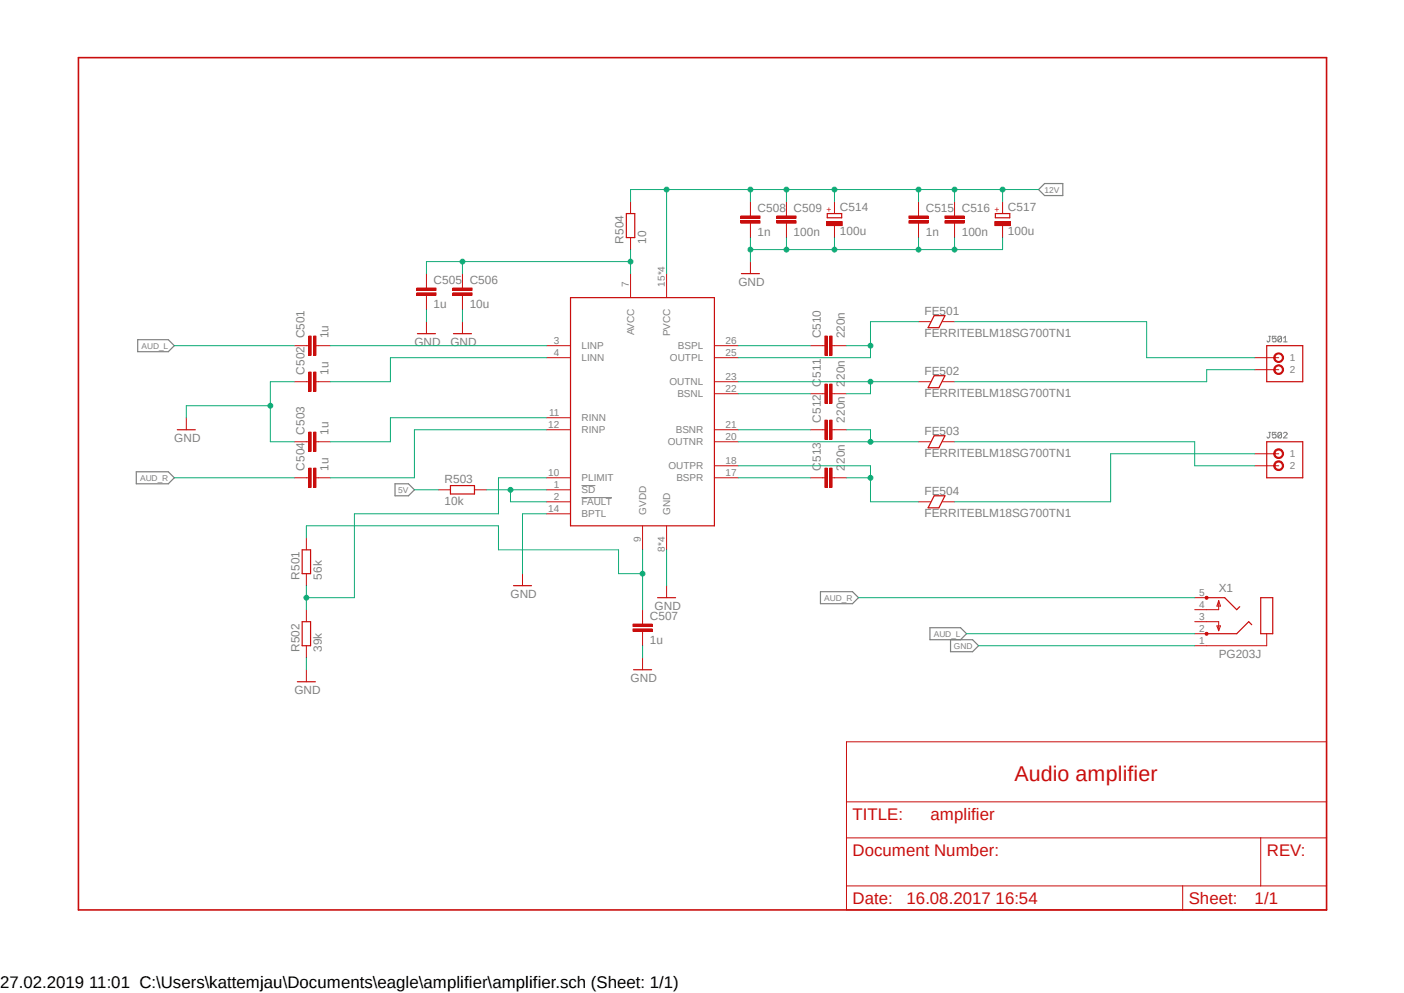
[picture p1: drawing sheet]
<?xml version="1.0" encoding="utf-8"?>
<!DOCTYPE eagle SYSTEM "eagle.dtd">
<eagle version="8.2.2">
<drawing>
<settings>
<setting alwaysvectorfont="no"/>
<setting verticaltext="up"/>
</settings>
<grid distance="0.1" unitdist="inch" unit="inch" style="lines" multiple="1" display="no" altdistance="0.01" altunitdist="inch" altunit="inch"/>
<schematic xreflabel="%F%N/%S.%C%R" xrefpart="/%S.%C%R">
<libraries>
<library name="Lib1">
<symbols>
<symbol name="DINA4_L">
<frame x1="0" y1="0" x2="264.16" y2="180.34" columns="4" rows="4" layer="94" border-left="no" border-top="no" border-right="no" border-bottom="no"/>
</symbol>
<symbol name="DOCFIELD">
<wire x1="0" y1="0" x2="71.12" y2="0" width="0.1016" layer="94"/>
<wire x1="101.6" y1="15.24" x2="87.63" y2="15.24" width="0.1016" layer="94"/>
<wire x1="0" y1="0" x2="0" y2="5.08" width="0.1016" layer="94"/>
<wire x1="0" y1="5.08" x2="71.12" y2="5.08" width="0.1016" layer="94"/>
<wire x1="0" y1="5.08" x2="0" y2="15.24" width="0.1016" layer="94"/>
<wire x1="101.6" y1="15.24" x2="101.6" y2="5.08" width="0.1016" layer="94"/>
<wire x1="71.12" y1="5.08" x2="71.12" y2="0" width="0.1016" layer="94"/>
<wire x1="71.12" y1="5.08" x2="87.63" y2="5.08" width="0.1016" layer="94"/>
<wire x1="71.12" y1="0" x2="101.6" y2="0" width="0.1016" layer="94"/>
<wire x1="87.63" y1="15.24" x2="87.63" y2="5.08" width="0.1016" layer="94"/>
<wire x1="87.63" y1="15.24" x2="0" y2="15.24" width="0.1016" layer="94"/>
<wire x1="87.63" y1="5.08" x2="101.6" y2="5.08" width="0.1016" layer="94"/>
<wire x1="101.6" y1="5.08" x2="101.6" y2="0" width="0.1016" layer="94"/>
<wire x1="0" y1="15.24" x2="0" y2="22.86" width="0.1016" layer="94"/>
<wire x1="101.6" y1="35.56" x2="0" y2="35.56" width="0.1016" layer="94"/>
<wire x1="101.6" y1="35.56" x2="101.6" y2="22.86" width="0.1016" layer="94"/>
<wire x1="0" y1="22.86" x2="101.6" y2="22.86" width="0.1016" layer="94"/>
<wire x1="0" y1="22.86" x2="0" y2="35.56" width="0.1016" layer="94"/>
<wire x1="101.6" y1="22.86" x2="101.6" y2="15.24" width="0.1016" layer="94"/>
<text x="1.27" y="1.27" size="2.54" layer="94">Date:</text>
<text x="12.7" y="1.27" size="2.54" layer="94">&gt;LAST_DATE_TIME</text>
<text x="72.39" y="1.27" size="2.54" layer="94">Sheet:</text>
<text x="86.36" y="1.27" size="2.54" layer="94">&gt;SHEET</text>
<text x="88.9" y="11.43" size="2.54" layer="94">REV:</text>
<text x="1.27" y="19.05" size="2.54" layer="94">TITLE:</text>
<text x="1.27" y="11.43" size="2.54" layer="94">Document Number:</text>
<text x="17.78" y="19.05" size="2.54" layer="94">&gt;DRAWING_NAME</text>
</symbol>
<symbol name="CONNECTOR-2">
<pin name="1" x="-7.62" y="2.54" visible="pin" length="middle"/>
<pin name="2" x="-7.62" y="0" visible="pin" length="middle"/>
<text x="-5.08" y="5.842" size="1.27" layer="95" font="vector">&gt;NAME</text>
<wire x1="-5.08" y1="5.08" x2="2.54" y2="5.08" width="0.254" layer="94"/>
<wire x1="2.54" y1="5.08" x2="2.54" y2="-2.54" width="0.254" layer="94"/>
<wire x1="2.54" y1="-2.54" x2="-5.08" y2="-2.54" width="0.254" layer="94"/>
<wire x1="-5.08" y1="-2.54" x2="-5.08" y2="5.08" width="0.254" layer="94"/>
<circle x="-2.54" y="2.54" radius="0.915809375" width="0.254" layer="94"/>
<circle x="-2.54" y="0" radius="0.915809375" width="0.254" layer="94"/>
</symbol>
<symbol name="GND">
<wire x1="-1.905" y1="0" x2="1.905" y2="0" width="0.254" layer="94"/>
<text x="-2.54" y="-2.54" size="1.778" layer="96">&gt;VALUE</text>
<pin name="GND" x="0" y="2.54" visible="off" length="short" direction="sup" rot="R270"/>
</symbol>
<symbol name="C-EU">
<rectangle x1="-2.032" y1="-2.032" x2="2.032" y2="-1.524" layer="94"/>
<rectangle x1="-2.032" y1="-1.016" x2="2.032" y2="-0.508" layer="94"/>
<wire x1="0" y1="0" x2="0" y2="-0.508" width="0.1524" layer="94"/>
<wire x1="0" y1="-2.54" x2="0" y2="-2.032" width="0.1524" layer="94"/>
<pin name="1" x="0" y="2.54" visible="off" length="short" direction="pas" swaplevel="1" rot="R270"/>
<pin name="2" x="0" y="-5.08" visible="off" length="short" direction="pas" swaplevel="1" rot="R90"/>
<text x="1.524" y="0.381" size="1.778" layer="95">&gt;NAME</text>
<text x="1.524" y="-4.699" size="1.778" layer="96">&gt;VALUE</text>
</symbol>
<symbol name="R-EU-1">
<wire x1="-2.54" y1="-0.889" x2="2.54" y2="-0.889" width="0.254" layer="94"/>
<wire x1="2.54" y1="0.889" x2="-2.54" y2="0.889" width="0.254" layer="94"/>
<wire x1="2.54" y1="-0.889" x2="2.54" y2="0.889" width="0.254" layer="94"/>
<wire x1="-2.54" y1="-0.889" x2="-2.54" y2="0.889" width="0.254" layer="94"/>
<pin name="1" x="-5.08" y="0" visible="off" length="short" direction="pas" swaplevel="1"/>
<pin name="2" x="5.08" y="0" visible="off" length="short" direction="pas" swaplevel="1" rot="R180"/>
<text x="-3.81" y="1.4986" size="1.778" layer="95">&gt;NAME</text>
<text x="-3.81" y="-3.302" size="1.778" layer="96">&gt;VALUE</text>
</symbol>
<symbol name="CPOL">
<wire x1="-1.524" y1="-0.889" x2="1.524" y2="-0.889" width="0.254" layer="94"/>
<wire x1="1.524" y1="-0.889" x2="1.524" y2="0" width="0.254" layer="94"/>
<wire x1="-1.524" y1="0" x2="-1.524" y2="-0.889" width="0.254" layer="94"/>
<wire x1="-1.524" y1="0" x2="1.524" y2="0" width="0.254" layer="94"/>
<text x="1.143" y="0.4826" size="1.778" layer="95">&gt;NAME</text>
<text x="-0.5842" y="0.4064" size="1.27" layer="94" rot="R90">+</text>
<text x="1.143" y="-4.5974" size="1.778" layer="96">&gt;VALUE</text>
<rectangle x1="-1.651" y1="-2.54" x2="1.651" y2="-1.651" layer="94"/>
<pin name="-" x="0" y="-5.08" visible="off" length="short" direction="pas" rot="R90"/>
<pin name="+" x="0" y="2.54" visible="off" length="short" direction="pas" rot="R270"/>
</symbol>
<symbol name="FERRITE">
<wire x1="-3.048" y1="-1.27" x2="-0.762" y2="-1.27" width="0.254" layer="94"/>
<wire x1="0.508" y1="1.27" x2="-1.778" y2="1.27" width="0.254" layer="94"/>
<wire x1="-0.762" y1="-1.27" x2="0.508" y2="1.27" width="0.254" layer="94"/>
<wire x1="-3.048" y1="-1.27" x2="-1.778" y2="1.27" width="0.254" layer="94"/>
<pin name="1" x="-5.08" y="0" visible="off" length="short" direction="pas" swaplevel="1"/>
<pin name="2" x="2.54" y="0" visible="off" length="short" direction="pas" swaplevel="1" rot="R180"/>
<text x="-3.81" y="1.4986" size="1.778" layer="95">&gt;NAME</text>
<text x="-3.81" y="-3.302" size="1.778" layer="96">&gt;VALUE</text>
</symbol>
</symbols>
<devicesets>
<deviceset name="DINA4_L" prefix="FRAME" uservalue="yes">
<gates>
<gate name="G$1" symbol="DINA4_L" x="0" y="0"/>
<gate name="G$2" symbol="DOCFIELD" x="162.56" y="0" addlevel="must"/>
</gates>
<devices>
<device name="">
<technologies>
<technology name=""/>
</technologies>
</device>
</devices>
</deviceset>
<deviceset name="CONNECTOR-2" prefix="J">
<gates>
<gate name="G$1" symbol="CONNECTOR-2" x="0" y="-1.27"/>
</gates>
<devices>
<device name="JST-XH-2" package="JST-XH-2">
<connects>
<connect gate="G$1" pin="1" pad="P1"/>
<connect gate="G$1" pin="2" pad="P2"/>
</connects>
<technologies>
<technology name="">
<attribute name="MPN" value="B2B-XH-A (LF)(SN)" constant="no"/>
</technology>
</technologies>
</device>
<device name="" package="U.FL">
<connects>
<connect gate="G$1" pin="1" pad="GND1 GND2"/>
<connect gate="G$1" pin="2" pad="SIG"/>
</connects>
<technologies>
<technology name="">
<attribute name="MPN" value="U.FL-R-SMT-1(10)" constant="no"/>
<attribute name="PROD" value="HIROSE(HRS)" constant="no"/>
</technology>
</technologies>
</device>
<device name="PJ-015AH-SMT" package="PJ-015AH-SMT-TR">
<connects>
<connect gate="G$1" pin="1" pad="1"/>
<connect gate="G$1" pin="2" pad="2"/>
</connects>
<technologies>
<technology name=""/>
</technologies>
</device>
</devices>
</deviceset>
<deviceset name="GND" prefix="GND">
<gates>
<gate name="1" symbol="GND" x="0" y="0"/>
</gates>
<devices>
<device name="">
<technologies>
<technology name=""/>
</technologies>
</device>
</devices>
</deviceset>
<deviceset name="C" prefix="C" uservalue="yes">
<gates>
<gate name="G$1" symbol="C-EU" x="0" y="2.54"/>
</gates>
<devices>
<device name="1206" package="C1206">
<connects>
<connect gate="G$1" pin="1" pad="1"/>
<connect gate="G$1" pin="2" pad="2"/>
</connects>
<technologies>
<technology name=""/>
</technologies>
</device>
<device name="0603" package="C0603">
<connects>
<connect gate="G$1" pin="1" pad="1"/>
<connect gate="G$1" pin="2" pad="2"/>
</connects>
<technologies>
<technology name=""/>
</technologies>
</device>
<device name="0805" package="C0805">
<connects>
<connect gate="G$1" pin="1" pad="1"/>
<connect gate="G$1" pin="2" pad="2"/>
</connects>
<technologies>
<technology name=""/>
</technologies>
</device>
<device name="1210" package="C1210">
<connects>
<connect gate="G$1" pin="1" pad="1"/>
<connect gate="G$1" pin="2" pad="2"/>
</connects>
<technologies>
<technology name=""/>
</technologies>
</device>
</devices>
</deviceset>
<deviceset name="R" prefix="R" uservalue="yes">
<gates>
<gate name="A" symbol="R-EU-1" x="0" y="0"/>
</gates>
<devices>
<device name="" package="R1206">
<connects>
<connect gate="A" pin="1" pad="1"/>
<connect gate="A" pin="2" pad="2"/>
</connects>
<technologies>
<technology name=""/>
</technologies>
</device>
<device name="0603" package="R0603">
<connects>
<connect gate="A" pin="1" pad="1"/>
<connect gate="A" pin="2" pad="2"/>
</connects>
<technologies>
<technology name=""/>
</technologies>
</device>
<device name="2512" package="R2512">
<connects>
<connect gate="A" pin="1" pad="1"/>
<connect gate="A" pin="2" pad="2"/>
</connects>
<technologies>
<technology name=""/>
</technologies>
</device>
<device name="1206" package="R1206">
<connects>
<connect gate="A" pin="1" pad="1"/>
<connect gate="A" pin="2" pad="2"/>
</connects>
<technologies>
<technology name=""/>
</technologies>
</device>
<device name="0402" package="R0402">
<connects>
<connect gate="A" pin="1" pad="1"/>
<connect gate="A" pin="2" pad="2"/>
</connects>
<technologies>
<technology name=""/>
</technologies>
</device>
<device name="0201" package="R0201">
<connects>
<connect gate="A" pin="1" pad="1"/>
<connect gate="A" pin="2" pad="2"/>
</connects>
<technologies>
<technology name=""/>
</technologies>
</device>
</devices>
</deviceset>
<deviceset name="C_POL" prefix="C" uservalue="yes">
<gates>
<gate name="G$1" symbol="CPOL" x="0" y="2.54"/>
</gates>
<devices>
<device name="4.3" package="CAP4.3X6.1">
<connects>
<connect gate="G$1" pin="+" pad="1"/>
<connect gate="G$1" pin="-" pad="2"/>
</connects>
<technologies>
<technology name=""/>
</technologies>
</device>
<device name="6.6" package="CAP6.6X8">
<connects>
<connect gate="G$1" pin="+" pad="1"/>
<connect gate="G$1" pin="-" pad="2"/>
</connects>
<technologies>
<technology name=""/>
</technologies>
</device>
<device name="1206POL" package="C1206-POL">
<connects>
<connect gate="G$1" pin="+" pad="1"/>
<connect gate="G$1" pin="-" pad="2"/>
</connects>
<technologies>
<technology name=""/>
</technologies>
</device>
<device name="0603POL" package="C0603-POL">
<connects>
<connect gate="G$1" pin="+" pad="1"/>
<connect gate="G$1" pin="-" pad="2"/>
</connects>
<technologies>
<technology name=""/>
</technologies>
</device>
<device name="10" package="CAP10X12">
<connects>
<connect gate="G$1" pin="+" pad="+"/>
<connect gate="G$1" pin="-" pad="-"/>
</connects>
<technologies>
<technology name=""/>
</technologies>
</device>
<device name="E5-10" package="E5-10,5">
<connects>
<connect gate="G$1" pin="+" pad="+"/>
<connect gate="G$1" pin="-" pad="-"/>
</connects>
<technologies>
<technology name=""/>
</technologies>
</device>
<device name="E2-5" package="E2-5">
<connects>
<connect gate="G$1" pin="+" pad="+"/>
<connect gate="G$1" pin="-" pad="-"/>
</connects>
<technologies>
<technology name=""/>
</technologies>
</device>
</devices>
</deviceset>
<deviceset name="FERRITE" prefix="FE">
<gates>
<gate name="G$1" symbol="FERRITE" x="0" y="0"/>
</gates>
<devices>
<device name="BLM18SG700TN1" package="R0603">
<connects>
<connect gate="G$1" pin="1" pad="1"/>
<connect gate="G$1" pin="2" pad="2"/>
</connects>
<technologies>
<technology name="">
<attribute name="MPN" value="BLM18SG700TN1D" constant="no"/>
<attribute name="PROD" value="MURATA" constant="no"/>
</technology>
</technologies>
</device>
</devices>
</deviceset>
</devicesets>
</library>
<library name="Lib2">
<symbols>
<symbol name="TPA3136D2">
<pin name="BSPL" x="20.32" y="17.78" length="middle" direction="in" rot="R180"/>
<pin name="OUTPL" x="20.32" y="15.24" length="middle" direction="out" rot="R180"/>
<pin name="OUTNL" x="20.32" y="10.16" length="middle" direction="out" rot="R180"/>
<pin name="BSNL" x="20.32" y="7.62" length="middle" direction="in" rot="R180"/>
<pin name="BSNR" x="20.32" y="0" length="middle" direction="in" rot="R180"/>
<pin name="OUTNR" x="20.32" y="-2.54" length="middle" direction="out" rot="R180"/>
<pin name="OUTPR" x="20.32" y="-7.62" length="middle" direction="out" rot="R180"/>
<pin name="BSPR" x="20.32" y="-10.16" length="middle" direction="in" rot="R180"/>
<pin name="GND" x="5.08" y="-25.4" length="middle" direction="pwr" rot="R90"/>
<pin name="GVDD" x="0" y="-25.4" length="middle" direction="pwr" rot="R90"/>
<pin name="LINP" x="-20.32" y="17.78" length="middle" direction="in"/>
<pin name="LINN" x="-20.32" y="15.24" length="middle" direction="in"/>
<pin name="RINN" x="-20.32" y="2.54" length="middle" direction="in"/>
<pin name="RINP" x="-20.32" y="0" length="middle" direction="in"/>
<pin name="AVCC" x="-2.54" y="33.02" length="middle" direction="pwr" rot="R270"/>
<pin name="PVCC" x="5.08" y="33.02" length="middle" direction="pwr" rot="R270"/>
<pin name="!SD" x="-20.32" y="-12.7" length="middle" direction="in"/>
<pin name="!FAULT" x="-20.32" y="-15.24" length="middle" direction="out"/>
<pin name="BPTL" x="-20.32" y="-17.78" length="middle" direction="in"/>
<wire x1="-15.24" y1="27.94" x2="15.24" y2="27.94" width="0.254" layer="94"/>
<wire x1="15.24" y1="27.94" x2="15.24" y2="-20.32" width="0.254" layer="94"/>
<wire x1="15.24" y1="-20.32" x2="-15.24" y2="-20.32" width="0.254" layer="94"/>
<wire x1="-15.24" y1="-20.32" x2="-15.24" y2="27.94" width="0.254" layer="94"/>
<pin name="PLIMIT" x="-20.32" y="-10.16" length="middle"/>
</symbol>
</symbols>
<devicesets>
<deviceset name="TPA3136D2" prefix="U">
<gates>
<gate name="G$1" symbol="TPA3136D2" x="0" y="0"/>
</gates>
<devices>
<device name="" package="R-PDSO-G28">
<connects>
<connect gate="G$1" pin="!FAULT" pad="2"/>
<connect gate="G$1" pin="!SD" pad="1"/>
<connect gate="G$1" pin="AVCC" pad="7"/>
<connect gate="G$1" pin="BPTL" pad="14"/>
<connect gate="G$1" pin="BSNL" pad="22"/>
<connect gate="G$1" pin="BSNR" pad="21"/>
<connect gate="G$1" pin="BSPL" pad="26"/>
<connect gate="G$1" pin="BSPR" pad="17"/>
<connect gate="G$1" pin="GND" pad="8 19 24 POWER"/>
<connect gate="G$1" pin="GVDD" pad="9"/>
<connect gate="G$1" pin="LINN" pad="4"/>
<connect gate="G$1" pin="LINP" pad="3"/>
<connect gate="G$1" pin="OUTNL" pad="23"/>
<connect gate="G$1" pin="OUTNR" pad="20"/>
<connect gate="G$1" pin="OUTPL" pad="25"/>
<connect gate="G$1" pin="OUTPR" pad="18"/>
<connect gate="G$1" pin="PLIMIT" pad="10"/>
<connect gate="G$1" pin="PVCC" pad="15 16 27 28"/>
<connect gate="G$1" pin="RINN" pad="11"/>
<connect gate="G$1" pin="RINP" pad="12"/>
</connects>
<technologies>
<technology name=""/>
</technologies>
</device>
</devices>
</deviceset>
</devicesets>
</library>
<library name="con-hirschmann">
<symbols>
<symbol name="KS-S">
<wire x1="1.27" y1="-5.08" x2="2.54" y2="-5.08" width="0.254" layer="94"/>
<wire x1="2.54" y1="-5.08" x2="2.54" y2="-7.62" width="0.1524" layer="94"/>
<wire x1="2.54" y1="-7.62" x2="-10.16" y2="-7.62" width="0.1524" layer="94"/>
<wire x1="-0.635" y1="-3.175" x2="-1.27" y2="-2.54" width="0.254" layer="94"/>
<wire x1="-1.27" y1="-2.54" x2="-3.81" y2="-5.08" width="0.254" layer="94"/>
<wire x1="-10.16" y1="-2.54" x2="-7.62" y2="-2.54" width="0.1524" layer="94"/>
<wire x1="-7.62" y1="-2.54" x2="-7.62" y2="-4.445" width="0.1524" layer="94"/>
<wire x1="-7.62" y1="-4.445" x2="-8.001" y2="-3.429" width="0.1524" layer="94"/>
<wire x1="-8.001" y1="-3.429" x2="-7.239" y2="-3.429" width="0.1524" layer="94"/>
<wire x1="-7.239" y1="-3.429" x2="-7.62" y2="-4.445" width="0.1524" layer="94"/>
<wire x1="-10.16" y1="0" x2="-7.62" y2="0" width="0.1524" layer="94"/>
<wire x1="-7.62" y1="0" x2="-7.62" y2="1.905" width="0.1524" layer="94"/>
<wire x1="-7.62" y1="1.905" x2="-8.001" y2="0.762" width="0.1524" layer="94"/>
<wire x1="-8.001" y1="0.762" x2="-7.239" y2="0.762" width="0.1524" layer="94"/>
<wire x1="-7.239" y1="0.762" x2="-7.62" y2="1.905" width="0.1524" layer="94"/>
<wire x1="-6.35" y1="2.54" x2="-3.81" y2="0" width="0.254" layer="94"/>
<wire x1="-3.81" y1="0" x2="-3.175" y2="0.635" width="0.254" layer="94"/>
<wire x1="1.27" y1="-5.08" x2="1.27" y2="2.54" width="0.254" layer="94"/>
<wire x1="2.54" y1="-5.08" x2="3.81" y2="-5.08" width="0.254" layer="94"/>
<wire x1="1.27" y1="2.54" x2="3.81" y2="2.54" width="0.254" layer="94"/>
<wire x1="-10.16" y1="2.54" x2="-6.35" y2="2.54" width="0.254" layer="94"/>
<wire x1="-10.16" y1="-5.08" x2="-3.81" y2="-5.08" width="0.254" layer="94"/>
<wire x1="3.81" y1="-5.08" x2="3.81" y2="2.54" width="0.254" layer="94"/>
<circle x="-10.16" y="-5.08" radius="0.127" width="0.4064" layer="94"/>
<circle x="-10.16" y="2.54" radius="0.127" width="0.4064" layer="94"/>
<text x="-7.62" y="3.81" size="1.778" layer="95">&gt;NAME</text>
<text x="-7.62" y="-10.16" size="1.778" layer="96">&gt;VALUE</text>
<pin name="5" x="-12.7" y="2.54" visible="pad" length="short" direction="pas"/>
<pin name="4" x="-12.7" y="0" visible="pad" length="short" direction="pas"/>
<pin name="3" x="-12.7" y="-2.54" visible="pad" length="short" direction="pas"/>
<pin name="2" x="-12.7" y="-5.08" visible="pad" length="short" direction="pas"/>
<pin name="1" x="-12.7" y="-7.62" visible="pad" length="short" direction="pas"/>
</symbol>
</symbols>
<devicesets>
<deviceset name="PG203J" prefix="X">
<gates>
<gate name="1" symbol="KS-S" x="5.08" y="2.54"/>
</gates>
<devices>
<device name="" package="PG203J">
<connects>
<connect gate="1" pin="1" pad="1"/>
<connect gate="1" pin="2" pad="2"/>
<connect gate="1" pin="3" pad="3"/>
<connect gate="1" pin="4" pad="4"/>
<connect gate="1" pin="5" pad="5"/>
</connects>
<technologies>
<technology name="">
<attribute name="MF" value="" constant="no"/>
<attribute name="MPN" value="" constant="no"/>
<attribute name="OC_FARNELL" value="unknown" constant="no"/>
<attribute name="OC_NEWARK" value="unknown" constant="no"/>
</technology>
</technologies>
</device>
</devices>
</deviceset>
</devicesets>
</library>
</libraries>
<attributes>
</attributes>
<variantdefs>
</variantdefs>
<classes>
<class number="0" name="default" width="0" drill="0">
</class>
</classes>
<parts>
<part name="U501" library="Lib2" deviceset="TPA3136D2" device=""/>
<part name="C501" library="Lib1" deviceset="C" device="0603" value="1u"/>
<part name="C502" library="Lib1" deviceset="C" device="0603" value="1u"/>
<part name="C503" library="Lib1" deviceset="C" device="0603" value="1u"/>
<part name="C504" library="Lib1" deviceset="C" device="0603" value="1u"/>
<part name="GND501" library="Lib1" deviceset="GND" device=""/>
<part name="GND507" library="Lib1" deviceset="GND" device=""/>
<part name="C510" library="Lib1" deviceset="C" device="0603" value="220n"/>
<part name="C511" library="Lib1" deviceset="C" device="0603" value="220n"/>
<part name="C512" library="Lib1" deviceset="C" device="0603" value="220n"/>
<part name="C513" library="Lib1" deviceset="C" device="0603" value="220n"/>
<part name="FE501" library="Lib1" deviceset="FERRITE" device="BLM18SG700TN1"/>
<part name="FE502" library="Lib1" deviceset="FERRITE" device="BLM18SG700TN1"/>
<part name="FE503" library="Lib1" deviceset="FERRITE" device="BLM18SG700TN1"/>
<part name="FE504" library="Lib1" deviceset="FERRITE" device="BLM18SG700TN1"/>
<part name="J501" library="Lib1" deviceset="CONNECTOR-2" device="JST-XH-2"/>
<part name="J502" library="Lib1" deviceset="CONNECTOR-2" device="JST-XH-2"/>
<part name="C507" library="Lib1" deviceset="C" device="0603" value="1u"/>
<part name="GND506" library="Lib1" deviceset="GND" device=""/>
<part name="GND505" library="Lib1" deviceset="GND" device=""/>
<part name="R503" library="Lib1" deviceset="R" device="0603" value="10k"/>
<part name="R504" library="Lib1" deviceset="R" device="0603" value="10"/>
<part name="C508" library="Lib1" deviceset="C" device="0603" value="1n"/>
<part name="C509" library="Lib1" deviceset="C" device="0603" value="100n"/>
<part name="C514" library="Lib1" deviceset="C_POL" device="6.6" value="100u"/>
<part name="GND508" library="Lib1" deviceset="GND" device=""/>
<part name="C515" library="Lib1" deviceset="C" device="0603" value="1n"/>
<part name="C516" library="Lib1" deviceset="C" device="0603" value="100n"/>
<part name="C517" library="Lib1" deviceset="C_POL" device="6.6" value="100u"/>
<part name="R501" library="Lib1" deviceset="R" device="0603" value="56k"/>
<part name="R502" library="Lib1" deviceset="R" device="0603" value="39k"/>
<part name="GND502" library="Lib1" deviceset="GND" device=""/>
<part name="FRAME501" library="Lib1" deviceset="DINA4_L" device=""/>
<part name="C506" library="Lib1" deviceset="C" device="0603" value="10u"/>
<part name="C505" library="Lib1" deviceset="C" device="0603" value="1u"/>
<part name="GND503" library="Lib1" deviceset="GND" device=""/>
<part name="GND504" library="Lib1" deviceset="GND" device=""/>
<part name="X1" library="con-hirschmann" deviceset="PG203J" device=""/>
</parts>
<sheets>
<sheet>
<plain>
<text x="127" y="-3.175" size="3.2258" layer="94">Audio amplifier</text>
</plain>
<instances>
<instance part="U501" gate="G$1" x="48.26" y="71.12"/>
<instance part="C501" gate="G$1" x="-22.86" y="88.9" rot="R90"/>
<instance part="C502" gate="G$1" x="-22.86" y="81.28" rot="R90"/>
<instance part="C503" gate="G$1" x="-22.86" y="68.58" rot="R90"/>
<instance part="C504" gate="G$1" x="-22.86" y="60.96" rot="R90"/>
<instance part="GND501" gate="1" x="-48.26" y="71.12"/>
<instance part="GND507" gate="1" x="53.34" y="35.56"/>
<instance part="C510" gate="G$1" x="86.36" y="88.9" rot="R90"/>
<instance part="C511" gate="G$1" x="86.36" y="78.74" rot="R90"/>
<instance part="C512" gate="G$1" x="86.36" y="71.12" rot="R90"/>
<instance part="C513" gate="G$1" x="86.36" y="60.96" rot="R90"/>
<instance part="FE501" gate="G$1" x="111.76" y="93.98"/>
<instance part="FE502" gate="G$1" x="111.76" y="81.28"/>
<instance part="FE503" gate="G$1" x="111.76" y="68.58"/>
<instance part="FE504" gate="G$1" x="111.76" y="55.88"/>
<instance part="J501" gate="G$1" x="185.42" y="83.82"/>
<instance part="J502" gate="G$1" x="185.42" y="63.5"/>
<instance part="C507" gate="G$1" x="48.26" y="30.48"/>
<instance part="GND506" gate="1" x="48.26" y="20.32"/>
<instance part="GND505" gate="1" x="22.86" y="38.1"/>
<instance part="R503" gate="A" x="10.16" y="58.42"/>
<instance part="R504" gate="A" x="45.72" y="114.3" rot="R90"/>
<instance part="C508" gate="G$1" x="71.12" y="116.84"/>
<instance part="C509" gate="G$1" x="78.74" y="116.84"/>
<instance part="C514" gate="G$1" x="88.9" y="116.84"/>
<instance part="GND508" gate="1" x="71.12" y="104.14"/>
<instance part="C515" gate="G$1" x="106.68" y="116.84"/>
<instance part="C516" gate="G$1" x="114.3" y="116.84"/>
<instance part="C517" gate="G$1" x="124.46" y="116.84"/>
<instance part="R501" gate="A" x="-22.86" y="43.18" rot="R90"/>
<instance part="R502" gate="A" x="-22.86" y="27.94" rot="R90"/>
<instance part="GND502" gate="1" x="-22.86" y="17.78"/>
<instance part="FRAME501" gate="G$1" x="-71.12" y="-30.48"/>
<instance part="FRAME501" gate="G$2" x="91.44" y="-30.48"/>
<instance part="C506" gate="G$1" x="10.16" y="101.6"/>
<instance part="C505" gate="G$1" x="2.54" y="101.6"/>
<instance part="GND503" gate="1" x="2.54" y="91.44"/>
<instance part="GND504" gate="1" x="10.16" y="91.44"/>
<instance part="X1" gate="1" x="177.8" y="33.02"/>
</instances>
<busses>
</busses>
<nets>
<net name="N$49" class="0">
<segment>
<pinref part="U501" gate="G$1" pin="LINP"/>
<wire x1="27.94" y1="88.9" x2="-17.78" y2="88.9" width="0.1524" layer="91"/>
<pinref part="C501" gate="G$1" pin="2"/>
</segment>
</net>
<net name="N$50" class="0">
<segment>
<pinref part="U501" gate="G$1" pin="LINN"/>
<wire x1="27.94" y1="86.36" x2="-5.08" y2="86.36" width="0.1524" layer="91"/>
<wire x1="-5.08" y1="86.36" x2="-5.08" y2="81.28" width="0.1524" layer="91"/>
<pinref part="C502" gate="G$1" pin="2"/>
<wire x1="-5.08" y1="81.28" x2="-17.78" y2="81.28" width="0.1524" layer="91"/>
</segment>
</net>
<net name="N$51" class="0">
<segment>
<pinref part="U501" gate="G$1" pin="RINN"/>
<wire x1="27.94" y1="73.66" x2="-5.08" y2="73.66" width="0.1524" layer="91"/>
<wire x1="-5.08" y1="73.66" x2="-5.08" y2="68.58" width="0.1524" layer="91"/>
<pinref part="C503" gate="G$1" pin="2"/>
<wire x1="-5.08" y1="68.58" x2="-17.78" y2="68.58" width="0.1524" layer="91"/>
</segment>
</net>
<net name="N$52" class="0">
<segment>
<pinref part="U501" gate="G$1" pin="RINP"/>
<wire x1="27.94" y1="71.12" x2="0" y2="71.12" width="0.1524" layer="91"/>
<wire x1="0" y1="71.12" x2="0" y2="60.96" width="0.1524" layer="91"/>
<pinref part="C504" gate="G$1" pin="2"/>
<wire x1="0" y1="60.96" x2="-17.78" y2="60.96" width="0.1524" layer="91"/>
</segment>
</net>
<net name="AUD_R" class="0">
<segment>
<label x="-50.8" y="60.96" size="1.27" layer="95" rot="R180" xref="yes"/>
<pinref part="C504" gate="G$1" pin="1"/>
<wire x1="-25.4" y1="60.96" x2="-50.8" y2="60.96" width="0.1524" layer="91"/>
</segment>
<segment>
<pinref part="X1" gate="1" pin="5"/>
<wire x1="165.1" y1="35.56" x2="93.98" y2="35.56" width="0.1524" layer="91"/>
<label x="93.98" y="35.56" size="1.27" layer="95" rot="R180" xref="yes"/>
</segment>
</net>
<net name="GND" class="0">
<segment>
<pinref part="GND501" gate="1" pin="GND"/>
<wire x1="-48.26" y1="76.2" x2="-48.26" y2="73.66" width="0.1524" layer="91"/>
<pinref part="C502" gate="G$1" pin="1"/>
<wire x1="-25.4" y1="81.28" x2="-30.48" y2="81.28" width="0.1524" layer="91"/>
<wire x1="-30.48" y1="81.28" x2="-30.48" y2="76.2" width="0.1524" layer="91"/>
<pinref part="C503" gate="G$1" pin="1"/>
<wire x1="-30.48" y1="76.2" x2="-30.48" y2="68.58" width="0.1524" layer="91"/>
<wire x1="-30.48" y1="68.58" x2="-25.4" y2="68.58" width="0.1524" layer="91"/>
<junction x="-30.48" y="76.2"/>
<wire x1="-30.48" y1="76.2" x2="-48.26" y2="76.2" width="0.1524" layer="91"/>
</segment>
<segment>
<pinref part="GND507" gate="1" pin="GND"/>
<pinref part="U501" gate="G$1" pin="GND"/>
<wire x1="53.34" y1="38.1" x2="53.34" y2="45.72" width="0.1524" layer="91"/>
</segment>
<segment>
<pinref part="C507" gate="G$1" pin="2"/>
<pinref part="GND506" gate="1" pin="GND"/>
<wire x1="48.26" y1="25.4" x2="48.26" y2="22.86" width="0.1524" layer="91"/>
</segment>
<segment>
<pinref part="U501" gate="G$1" pin="BPTL"/>
<wire x1="27.94" y1="53.34" x2="22.86" y2="53.34" width="0.1524" layer="91"/>
<wire x1="22.86" y1="53.34" x2="22.86" y2="40.64" width="0.1524" layer="91"/>
<pinref part="GND505" gate="1" pin="GND"/>
</segment>
<segment>
<pinref part="C508" gate="G$1" pin="2"/>
<wire x1="71.12" y1="111.76" x2="71.12" y2="109.22" width="0.1524" layer="91"/>
<pinref part="C514" gate="G$1" pin="-"/>
<wire x1="71.12" y1="109.22" x2="71.12" y2="106.68" width="0.1524" layer="91"/>
<wire x1="88.9" y1="111.76" x2="88.9" y2="109.22" width="0.1524" layer="91"/>
<wire x1="88.9" y1="109.22" x2="78.74" y2="109.22" width="0.1524" layer="91"/>
<junction x="71.12" y="109.22"/>
<pinref part="C509" gate="G$1" pin="2"/>
<wire x1="78.74" y1="109.22" x2="71.12" y2="109.22" width="0.1524" layer="91"/>
<wire x1="78.74" y1="111.76" x2="78.74" y2="109.22" width="0.1524" layer="91"/>
<junction x="78.74" y="109.22"/>
<pinref part="GND508" gate="1" pin="GND"/>
<pinref part="C515" gate="G$1" pin="2"/>
<wire x1="106.68" y1="111.76" x2="106.68" y2="109.22" width="0.1524" layer="91"/>
<pinref part="C517" gate="G$1" pin="-"/>
<wire x1="124.46" y1="111.76" x2="124.46" y2="109.22" width="0.1524" layer="91"/>
<wire x1="124.46" y1="109.22" x2="114.3" y2="109.22" width="0.1524" layer="91"/>
<junction x="106.68" y="109.22"/>
<pinref part="C516" gate="G$1" pin="2"/>
<wire x1="114.3" y1="109.22" x2="106.68" y2="109.22" width="0.1524" layer="91"/>
<wire x1="114.3" y1="111.76" x2="114.3" y2="109.22" width="0.1524" layer="91"/>
<junction x="114.3" y="109.22"/>
<wire x1="106.68" y1="109.22" x2="88.9" y2="109.22" width="0.1524" layer="91"/>
<junction x="88.9" y="109.22"/>
</segment>
<segment>
<pinref part="R502" gate="A" pin="1"/>
<pinref part="GND502" gate="1" pin="GND"/>
<wire x1="-22.86" y1="22.86" x2="-22.86" y2="20.32" width="0.1524" layer="91"/>
</segment>
<segment>
<pinref part="GND504" gate="1" pin="GND"/>
<pinref part="C506" gate="G$1" pin="2"/>
<wire x1="10.16" y1="93.98" x2="10.16" y2="96.52" width="0.1524" layer="91"/>
</segment>
<segment>
<pinref part="GND503" gate="1" pin="GND"/>
<pinref part="C505" gate="G$1" pin="2"/>
<wire x1="2.54" y1="93.98" x2="2.54" y2="96.52" width="0.1524" layer="91"/>
</segment>
<segment>
<pinref part="X1" gate="1" pin="1"/>
<wire x1="165.1" y1="25.4" x2="119.38" y2="25.4" width="0.1524" layer="91"/>
<label x="119.38" y="25.4" size="1.27" layer="95" rot="R180" xref="yes"/>
</segment>
</net>
<net name="12V" class="0">
<segment>
<pinref part="U501" gate="G$1" pin="PVCC"/>
<wire x1="53.34" y1="104.14" x2="53.34" y2="121.92" width="0.1524" layer="91"/>
<label x="132.08" y="121.92" size="1.27" layer="95" xref="yes"/>
<pinref part="R504" gate="A" pin="2"/>
<wire x1="53.34" y1="121.92" x2="71.12" y2="121.92" width="0.1524" layer="91"/>
<wire x1="71.12" y1="121.92" x2="78.74" y2="121.92" width="0.1524" layer="91"/>
<wire x1="78.74" y1="121.92" x2="88.9" y2="121.92" width="0.1524" layer="91"/>
<wire x1="45.72" y1="119.38" x2="45.72" y2="121.92" width="0.1524" layer="91"/>
<wire x1="45.72" y1="121.92" x2="53.34" y2="121.92" width="0.1524" layer="91"/>
<junction x="53.34" y="121.92"/>
<pinref part="C508" gate="G$1" pin="1"/>
<wire x1="71.12" y1="119.38" x2="71.12" y2="121.92" width="0.1524" layer="91"/>
<junction x="71.12" y="121.92"/>
<pinref part="C509" gate="G$1" pin="1"/>
<wire x1="78.74" y1="119.38" x2="78.74" y2="121.92" width="0.1524" layer="91"/>
<junction x="78.74" y="121.92"/>
<pinref part="C514" gate="G$1" pin="+"/>
<wire x1="88.9" y1="119.38" x2="88.9" y2="121.92" width="0.1524" layer="91"/>
<junction x="88.9" y="121.92"/>
<wire x1="106.68" y1="121.92" x2="114.3" y2="121.92" width="0.1524" layer="91"/>
<wire x1="114.3" y1="121.92" x2="124.46" y2="121.92" width="0.1524" layer="91"/>
<pinref part="C515" gate="G$1" pin="1"/>
<wire x1="124.46" y1="121.92" x2="132.08" y2="121.92" width="0.1524" layer="91"/>
<wire x1="106.68" y1="119.38" x2="106.68" y2="121.92" width="0.1524" layer="91"/>
<junction x="106.68" y="121.92"/>
<pinref part="C516" gate="G$1" pin="1"/>
<wire x1="114.3" y1="119.38" x2="114.3" y2="121.92" width="0.1524" layer="91"/>
<junction x="114.3" y="121.92"/>
<pinref part="C517" gate="G$1" pin="+"/>
<wire x1="124.46" y1="119.38" x2="124.46" y2="121.92" width="0.1524" layer="91"/>
<junction x="124.46" y="121.92"/>
<wire x1="88.9" y1="121.92" x2="106.68" y2="121.92" width="0.1524" layer="91"/>
</segment>
</net>
<net name="N$56" class="0">
<segment>
<pinref part="U501" gate="G$1" pin="BSNR"/>
<pinref part="C512" gate="G$1" pin="1"/>
<wire x1="68.58" y1="71.12" x2="83.82" y2="71.12" width="0.1524" layer="91"/>
</segment>
</net>
<net name="N$57" class="0">
<segment>
<pinref part="U501" gate="G$1" pin="BSPR"/>
<pinref part="C513" gate="G$1" pin="1"/>
<wire x1="68.58" y1="60.96" x2="83.82" y2="60.96" width="0.1524" layer="91"/>
</segment>
</net>
<net name="N$58" class="0">
<segment>
<pinref part="U501" gate="G$1" pin="BSNL"/>
<pinref part="C511" gate="G$1" pin="1"/>
<wire x1="68.58" y1="78.74" x2="83.82" y2="78.74" width="0.1524" layer="91"/>
</segment>
</net>
<net name="N$59" class="0">
<segment>
<pinref part="U501" gate="G$1" pin="BSPL"/>
<pinref part="C510" gate="G$1" pin="1"/>
<wire x1="68.58" y1="88.9" x2="83.82" y2="88.9" width="0.1524" layer="91"/>
</segment>
</net>
<net name="N$60" class="0">
<segment>
<pinref part="U501" gate="G$1" pin="OUTPL"/>
<wire x1="68.58" y1="86.36" x2="96.52" y2="86.36" width="0.1524" layer="91"/>
<wire x1="96.52" y1="86.36" x2="96.52" y2="88.9" width="0.1524" layer="91"/>
<wire x1="96.52" y1="88.9" x2="96.52" y2="93.98" width="0.1524" layer="91"/>
<wire x1="96.52" y1="93.98" x2="106.68" y2="93.98" width="0.1524" layer="91"/>
<pinref part="C510" gate="G$1" pin="2"/>
<wire x1="91.44" y1="88.9" x2="96.52" y2="88.9" width="0.1524" layer="91"/>
<junction x="96.52" y="88.9"/>
<pinref part="FE501" gate="G$1" pin="1"/>
</segment>
</net>
<net name="N$61" class="0">
<segment>
<pinref part="U501" gate="G$1" pin="OUTNL"/>
<pinref part="FE502" gate="G$1" pin="1"/>
<wire x1="68.58" y1="81.28" x2="96.52" y2="81.28" width="0.1524" layer="91"/>
<wire x1="96.52" y1="81.28" x2="106.68" y2="81.28" width="0.1524" layer="91"/>
<wire x1="96.52" y1="81.28" x2="96.52" y2="78.74" width="0.1524" layer="91"/>
<junction x="96.52" y="81.28"/>
<pinref part="C511" gate="G$1" pin="2"/>
<wire x1="96.52" y1="78.74" x2="91.44" y2="78.74" width="0.1524" layer="91"/>
</segment>
</net>
<net name="N$62" class="0">
<segment>
<pinref part="U501" gate="G$1" pin="OUTNR"/>
<wire x1="68.58" y1="68.58" x2="96.52" y2="68.58" width="0.1524" layer="91"/>
<pinref part="C512" gate="G$1" pin="2"/>
<wire x1="96.52" y1="68.58" x2="106.68" y2="68.58" width="0.1524" layer="91"/>
<wire x1="91.44" y1="71.12" x2="96.52" y2="71.12" width="0.1524" layer="91"/>
<wire x1="96.52" y1="71.12" x2="96.52" y2="68.58" width="0.1524" layer="91"/>
<junction x="96.52" y="68.58"/>
<pinref part="FE503" gate="G$1" pin="1"/>
</segment>
</net>
<net name="N$63" class="0">
<segment>
<pinref part="U501" gate="G$1" pin="OUTPR"/>
<pinref part="FE504" gate="G$1" pin="1"/>
<wire x1="68.58" y1="63.5" x2="96.52" y2="63.5" width="0.1524" layer="91"/>
<wire x1="96.52" y1="63.5" x2="96.52" y2="60.96" width="0.1524" layer="91"/>
<pinref part="C513" gate="G$1" pin="2"/>
<wire x1="96.52" y1="55.88" x2="106.68" y2="55.88" width="0.1524" layer="91"/>
<wire x1="91.44" y1="60.96" x2="96.52" y2="60.96" width="0.1524" layer="91"/>
<wire x1="96.52" y1="60.96" x2="96.52" y2="55.88" width="0.1524" layer="91"/>
<junction x="96.52" y="60.96"/>
</segment>
</net>
<net name="N$64" class="0">
<segment>
<pinref part="FE502" gate="G$1" pin="2"/>
<wire x1="114.3" y1="81.28" x2="167.64" y2="81.28" width="0.1524" layer="91"/>
<wire x1="167.64" y1="81.28" x2="167.64" y2="83.82" width="0.1524" layer="91"/>
<pinref part="J501" gate="G$1" pin="2"/>
<wire x1="167.64" y1="83.82" x2="177.8" y2="83.82" width="0.1524" layer="91"/>
</segment>
</net>
<net name="N$65" class="0">
<segment>
<pinref part="J501" gate="G$1" pin="1"/>
<wire x1="177.8" y1="86.36" x2="154.94" y2="86.36" width="0.1524" layer="91"/>
<wire x1="154.94" y1="86.36" x2="154.94" y2="93.98" width="0.1524" layer="91"/>
<pinref part="FE501" gate="G$1" pin="2"/>
<wire x1="154.94" y1="93.98" x2="114.3" y2="93.98" width="0.1524" layer="91"/>
</segment>
</net>
<net name="N$66" class="0">
<segment>
<pinref part="FE503" gate="G$1" pin="2"/>
<wire x1="114.3" y1="68.58" x2="165.1" y2="68.58" width="0.1524" layer="91"/>
<wire x1="165.1" y1="68.58" x2="165.1" y2="63.5" width="0.1524" layer="91"/>
<pinref part="J502" gate="G$1" pin="2"/>
<wire x1="165.1" y1="63.5" x2="177.8" y2="63.5" width="0.1524" layer="91"/>
</segment>
</net>
<net name="N$67" class="0">
<segment>
<pinref part="J502" gate="G$1" pin="1"/>
<wire x1="177.8" y1="66.04" x2="147.32" y2="66.04" width="0.1524" layer="91"/>
<wire x1="147.32" y1="66.04" x2="147.32" y2="55.88" width="0.1524" layer="91"/>
<pinref part="FE504" gate="G$1" pin="2"/>
<wire x1="147.32" y1="55.88" x2="114.3" y2="55.88" width="0.1524" layer="91"/>
</segment>
</net>
<net name="N$68" class="0">
<segment>
<pinref part="C507" gate="G$1" pin="1"/>
<pinref part="U501" gate="G$1" pin="GVDD"/>
<wire x1="48.26" y1="33.02" x2="48.26" y2="40.64" width="0.1524" layer="91"/>
<pinref part="R501" gate="A" pin="2"/>
<wire x1="48.26" y1="40.64" x2="48.26" y2="45.72" width="0.1524" layer="91"/>
<wire x1="-22.86" y1="48.26" x2="-22.86" y2="50.8" width="0.1524" layer="91"/>
<wire x1="-22.86" y1="50.8" x2="17.78" y2="50.8" width="0.1524" layer="91"/>
<wire x1="17.78" y1="50.8" x2="17.78" y2="45.72" width="0.1524" layer="91"/>
<wire x1="17.78" y1="45.72" x2="43.18" y2="45.72" width="0.1524" layer="91"/>
<wire x1="43.18" y1="45.72" x2="43.18" y2="40.64" width="0.1524" layer="91"/>
<wire x1="43.18" y1="40.64" x2="48.26" y2="40.64" width="0.1524" layer="91"/>
<junction x="48.26" y="40.64"/>
</segment>
</net>
<net name="N$69" class="0">
<segment>
<pinref part="U501" gate="G$1" pin="!SD"/>
<pinref part="R503" gate="A" pin="2"/>
<wire x1="27.94" y1="58.42" x2="20.32" y2="58.42" width="0.1524" layer="91"/>
<pinref part="U501" gate="G$1" pin="!FAULT"/>
<wire x1="20.32" y1="58.42" x2="15.24" y2="58.42" width="0.1524" layer="91"/>
<wire x1="27.94" y1="55.88" x2="20.32" y2="55.88" width="0.1524" layer="91"/>
<wire x1="20.32" y1="55.88" x2="20.32" y2="58.42" width="0.1524" layer="91"/>
<junction x="20.32" y="58.42"/>
</segment>
</net>
<net name="5V" class="0">
<segment>
<pinref part="R503" gate="A" pin="1"/>
<wire x1="5.08" y1="58.42" x2="0" y2="58.42" width="0.1524" layer="91"/>
<label x="0" y="58.42" size="1.27" layer="95" rot="R180" xref="yes"/>
</segment>
</net>
<net name="N$70" class="0">
<segment>
<pinref part="U501" gate="G$1" pin="AVCC"/>
<pinref part="R504" gate="A" pin="1"/>
<wire x1="45.72" y1="104.14" x2="45.72" y2="106.68" width="0.1524" layer="91"/>
<pinref part="C505" gate="G$1" pin="1"/>
<wire x1="45.72" y1="106.68" x2="45.72" y2="109.22" width="0.1524" layer="91"/>
<wire x1="45.72" y1="106.68" x2="10.16" y2="106.68" width="0.1524" layer="91"/>
<wire x1="10.16" y1="106.68" x2="2.54" y2="106.68" width="0.1524" layer="91"/>
<wire x1="2.54" y1="106.68" x2="2.54" y2="104.14" width="0.1524" layer="91"/>
<junction x="45.72" y="106.68"/>
<pinref part="C506" gate="G$1" pin="1"/>
<wire x1="10.16" y1="104.14" x2="10.16" y2="106.68" width="0.1524" layer="91"/>
<junction x="10.16" y="106.68"/>
</segment>
</net>
<net name="N$71" class="0">
<segment>
<pinref part="R501" gate="A" pin="1"/>
<pinref part="R502" gate="A" pin="2"/>
<wire x1="-22.86" y1="38.1" x2="-22.86" y2="35.56" width="0.1524" layer="91"/>
<wire x1="-22.86" y1="35.56" x2="-22.86" y2="33.02" width="0.1524" layer="91"/>
<wire x1="-22.86" y1="35.56" x2="-12.7" y2="35.56" width="0.1524" layer="91"/>
<junction x="-22.86" y="35.56"/>
<wire x1="-12.7" y1="35.56" x2="-12.7" y2="53.34" width="0.1524" layer="91"/>
<wire x1="-12.7" y1="53.34" x2="17.78" y2="53.34" width="0.1524" layer="91"/>
<wire x1="17.78" y1="53.34" x2="17.78" y2="60.96" width="0.1524" layer="91"/>
<pinref part="U501" gate="G$1" pin="PLIMIT"/>
<wire x1="17.78" y1="60.96" x2="27.94" y2="60.96" width="0.1524" layer="91"/>
</segment>
</net>
<net name="AUD_L" class="0">
<segment>
<label x="-50.8" y="88.9" size="1.27" layer="95" rot="R180" xref="yes"/>
<pinref part="C501" gate="G$1" pin="1"/>
<wire x1="-25.4" y1="88.9" x2="-50.8" y2="88.9" width="0.1524" layer="91"/>
</segment>
<segment>
<pinref part="X1" gate="1" pin="2"/>
<wire x1="165.1" y1="27.94" x2="116.84" y2="27.94" width="0.1524" layer="91"/>
<label x="116.84" y="27.94" size="1.27" layer="95" rot="R180" xref="yes"/>
</segment>
</net>
</nets>
</sheet>
</sheets>
</schematic>
</drawing>
<compatibility>
<note version="8.2" severity="warning">
Since Version 8.2, Eagle supports online libraries. The ids
of those online libraries will not be understood (or retained)
with this version.
</note>
</compatibility>
</eagle>
